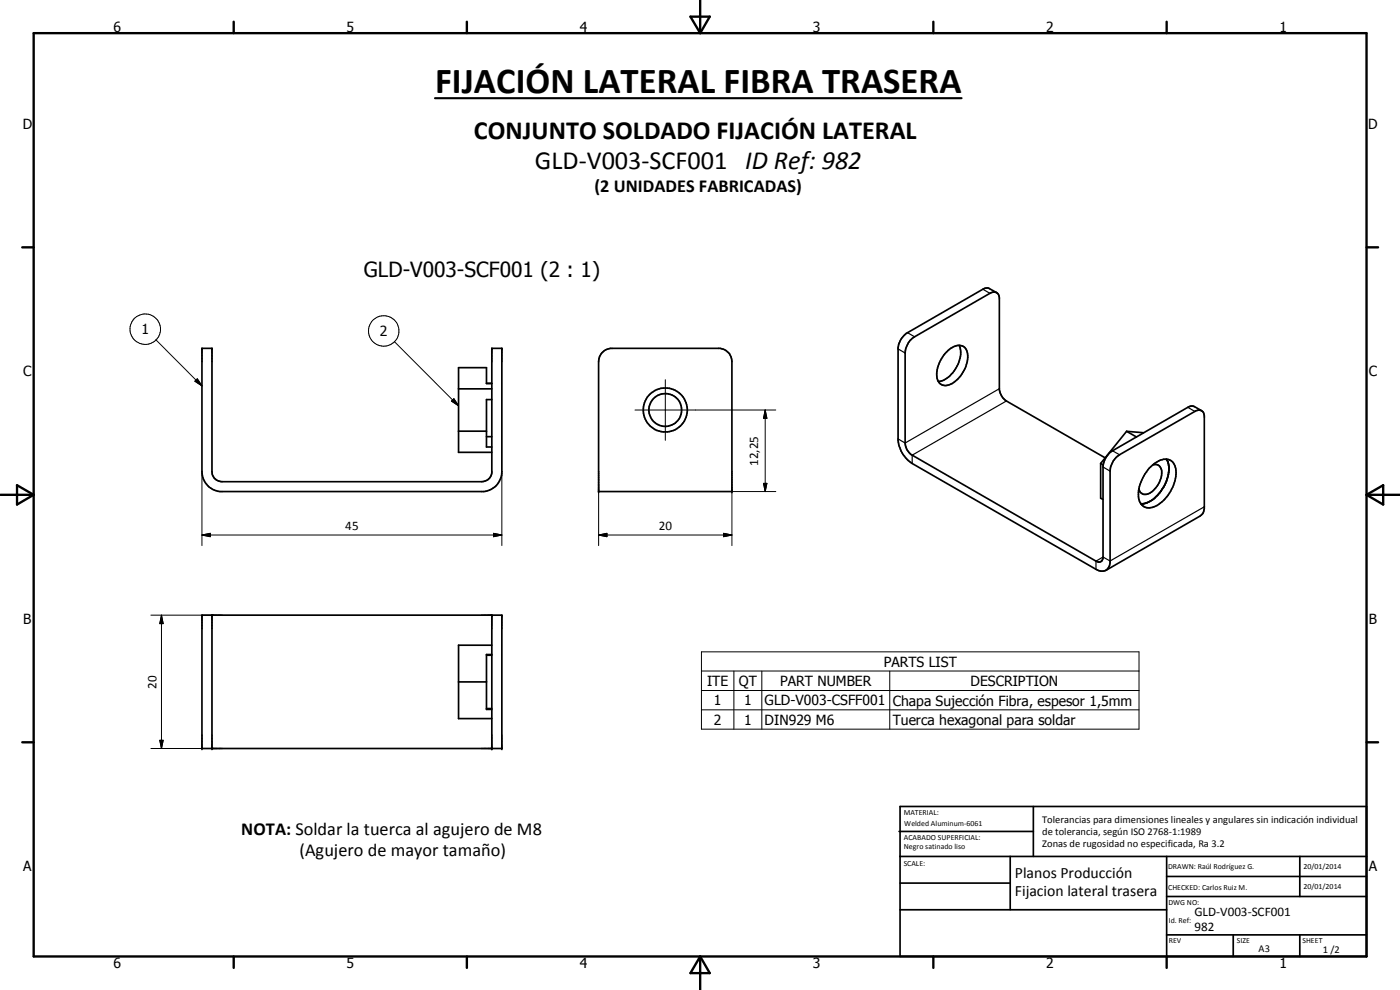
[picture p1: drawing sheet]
<svg xmlns="http://www.w3.org/2000/svg" width="420mm" height="297mm" viewBox="0 0 420 297" stroke-linecap="round" stroke-linejoin="round" font-family="sans-serif">
<g fill="none" stroke="#000" stroke-width=".51">
<path d="M299.1 87.8l-2.6-1.4-1.2 .2-22.9 13.2a6.2 6.2 0 0 0-2.9 4.5v27.9a9.8 9.8 0 0 0 4.3 6.9l55.1 31.7a3.1 3.1 0 0 0 3 .3M60.6 104.5h3v37a3 3 0 0 0 3 3h78a3 3 0 0 0 3-2.6v-37.4h3v37a6 6 0 0 1-5.4 6h-79.2a6.1 6.1 0 0 1-5.4-6zM137.6 116.7h10M146 115h1.6M147.6 115.1h-1.6v-4.8h-8.4v25.4h10M147.6 119.9h-1.6v14.2h1.6M180.7 105.8l1.1-.9 1.4-.4h32.9a4 4 0 0 1 3.6 4v39h-40v-39l.2-1.4zM284.5 105.2a4 4 0 0 1 4.8-1.1 5.7 5.7 0 0 1 .3 6.5 7.9 7.9 0 0 1-6 5.1 2.98 2.98 0 0 1-2.5-3.6 10.5 10.5 0 0 1 3.4-6.9zM287.9 103.6a8.4 8.4 0 0 1-2.4 8.7 6.1 6.1 0 0 1-3.9 2.2M137.6 129.4h8.4M146 131h1.6M330.3 139.1l.8 .4"/>
<path d="M330.3 139.1v10.4l.7 .4M335 137.2l1-.8 22.6-13a1.7 1.7 0 0 1 1.8-.2 1.7 1.7 0 0 1 1 1.5v27.8a2.78 2.78 0 0 1-1.2 2.3l-28.3 16.3 .9-1 .4-1.3v-27.4a6.6 6.6 0 0 1 1.8-4.2zM338.1 129.4l3 1.7M338.1 129.4l-7.8 9.7M338.1 129.4l5.1 .4M346 139.5a2.08 2.08 0 0 1 2.2 .5 2.08 2.08 0 0 1 .4 2.2 7.2 7.2 0 0 1-4.7 6.1 1.93 1.93 0 0 1-2.1-1.6M350.1 137.8a9 9 0 0 1-1.3 8.9 7.9 7.9 0 0 1-6.4 4.4M360.6 123.2l-2.6-1.4-1.2 .2-22.9 13.3a6.6 6.6 0 0 0-2.9 4.4v27.7a1.29 1.29 0 0 1-.7 1.2 1.29 1.29 0 0 1-1.4-.2l-55.1-31.8a4.7 4.7 0 0 1-2.2-3.7v-27a6.3 6.3 0 0 1 2.9-4.9l22.6-13a1.7 1.7 0 0 1 1.8-.3 1.7 1.7 0 0 1 1 1.6v27.7a4.9 4.9 0 0 0 2.1 3.3l29.7 17.1M345.3 140a5.3 5.3 0 0 1 6-1.9 4.5 4.5 0 0 1 1.6 4.9 11.6 11.6 0 0 1-7 9.2 3.2 3.2 0 0 1-4.2-3.3 12.8 12.8 0 0 1 3.6-8.9zM60.6 184.6h90v40h-90zM63.6 184.6v40M146 196.6h1.6"/>
<path d="M147.6 184.6v40M147.6 196.4h-1.6v16.5h1.6M147.6 193.6h-10v22h10M137.6 204.6h8.4M146 212.6h1.6M269.8 249.5h40.3M270.1 242h140v45h-140zM270.1 257h140M303.2 257v16M310.1 242v15M350.1 257v30M390.1 257v12"/>
<path d="M270.1 265h33.1M270.1 273h80M350.1 269h60M350.1 263h60M350.1 280.5h60M370.1 280.5v6.5M390.1 280.5v6.5"/>
<circle cx="199.6" cy="123" r="6.6"/>
<circle cx="199.7" cy="123" r="4.9"/>
</g>
<g fill="#000">
<circle cx="60.6" cy="104.5" r=".25"/>
<circle cx="63.6" cy="104.5" r=".25"/>
<circle cx="147.6" cy="104.5" r=".25"/>
<circle cx="150.6" cy="104.5" r=".25"/>
<circle cx="179.7" cy="147.5" r=".25"/>
<circle cx="219.7" cy="147.5" r=".25"/>
<circle cx="147.6" cy="184.6" r=".25"/>
<circle cx="60.6" cy="224.6" r=".25"/>
<circle cx="63.6" cy="224.6" r=".25"/>
<circle cx="147.6" cy="224.6" r=".25"/>
<circle cx="150.6" cy="224.6" r=".25"/>
</g>
<path d="M272.4 99.8l2.1 1.2M295 86.8l2.1 1.2M269.5 104.7l2.1 1.2M299.9 116.6l-28.3 16.3-2.1-1.2M302 120.3l-28.2 16.3v2.5M333.9 135.3l2.1 1.1M356.5 122.2l2.1 1.2M331 140.1l2.2 1.3M361.4 152.1l-28.2 16.2-2.2-1.2-2.1 1.3v2.4" fill="none" stroke="#000" stroke-width=".35"/>
<g fill="none" stroke="#000" stroke-width=".71">
<path d="M10.1 9.9h400v277.1h-400zM70.1 6.5v3.4M140.1 6.5v3.4M207.2 5h5.8l-2.9 4.9zM210.1 0v9.9M280.1 6.5v3.4M350.1 6.5v3.4M6.7 74.2h3.4M410.1 74.2h3.5M.1 148.5h10M5.1 145.6l5 2.9-5 2.9zM410.1 148.5h10"/>
<path d="M410.1 148.5l5-2.9v5.8zM6.7 222.7h3.4M410.1 222.7h3.5M70.1 287v3.4M140.1 287v3.4M210.1 287v10M210.1 287l2.9 5h-5.8zM280.1 287v3.4M350.1 287v3.4"/>
</g>
<g fill="none" stroke="#000" stroke-width=".3">
<path d="M46.8 102l13.8 13.8M58.5 114.4l.7-.7 1.4 2.1zM59.2 113.7l1.4 2.1-2.1-1.4zM118.4 102.5l19.2 19.3M136.2 119.6l1.4 2.2-2.1-1.4zM199.7 113.9v18.2M135.5 120.4l.7-.8 1.4 2.2zM190.6 123h42.2M229.6 123l.6 2.5h-1.1zM229.6 123v24.5M60.6 141.5v22.2M150.6 141.5v22.2"/>
<path d="M179.7 141.5v22.2M229.1 145h1.1l-.6 2.5zM232.8 147.5h-13.1v16.2M60.6 160.5l2.5-.5v1zM60.6 160.5h90M148.1 160l2.5 .5-2.5 .5zM179.7 160.5l2.4-.5v1zM179.7 160.5h40M217.2 160l2.5 .5-2.5 .5zM45.3 184.6h18.3M48.5 184.6l.5 2.5h-1zM48.5 184.6v40"/>
<path d="M210.5 195.6h131.3v23.2h-131.3zM210.5 201.3h131.3M210.5 207.2h131.3M210.5 213h131.3M220.2 201.3v17.5M228.6 201.3v17.5M267 201.3v17.5M45.3 224.6h21.3M48 222.1h1l-.5 2.5z"/>
<circle cx="43.6" cy="98.8" r="4.6"/>
<circle cx="115.2" cy="99.3" r="4.6"/>
</g>
<path d="M59.2 113.7l1.4 2.1-2.1-1.4zM136.2 119.6l1.4 2.2-2.1-1.4zM229.6 123l.6 2.5h-1.1zM229.1 145h1.1l-.6 2.5zM60.6 160.5l2.5-.5v1zM148.1 160l2.5 .5-2.5 .5zM179.7 160.5l2.4-.5v1zM217.2 160l2.5 .5-2.5 .5zM48.5 184.6l.5 2.5h-1zM48 222.1h1l-.5 2.5z" fill="#000"/>
<path d="M130.5 29.5h158.1" fill="none" stroke="#000" stroke-width=".63"/>
<text font-size="11" x="130.6" y="27.9">FIJACIÓN LATERAL FIBRA TRASERA</text>
<g font-size="7.9">
<text x="142.2" y="41.6">CONJUNTO SOLDADO FIJACIÓN LATERAL</text>
<text x="160.6" y="50.6">GLD-V003-SCF001 ID Ref: 982</text>
</g>
<text font-size="6.3" x="109.2" y="83.2">GLD-V003-SCF001 (2 : 1)</text>
<g font-size="5.5">
<text x="178.5" y="57.7">(2 UNIDADES FABRICADAS)</text>
<text x="72.4" y="250.6">NOTA: Soldar la tuerca al agujero de M8</text>
<text x="89.9" y="256.8">(Agujero de mayor tamaño)</text>
</g>
<g font-size="4.7">
<text x="304.6" y="263.5">Planos Producción</text>
<text x="304.6" y="268.9">Fijacion lateral trasera</text>
</g>
<g font-size="4.2">
<text x="34" y="9.6">6</text>
<text x="104" y="9.6">5</text>
<text x="174" y="9.6">4</text>
<text x="244" y="9.6">3</text>
<text x="314" y="9.6">2</text>
<text x="384" y="9.6">1</text>
<text x="6.8" y="38.7">D</text>
<text x="410.6" y="38.7">D</text>
<text x="42.5" y="100.3">1</text>
<text x="114" y="100.9">2</text>
<text x="7" y="112.9">C</text>
<text x="410.8" y="112.9">C</text>
<text x="7" y="187.1">B</text>
<text x="410.8" y="187.1">B</text>
<text x="265.2" y="200">PARTS LIST</text>
<text x="212.2" y="205.8">ITE</text>
<text x="221.7" y="205.8">QT</text>
<text x="234.1" y="205.8">PART NUMBER</text>
<text x="291.3" y="205.8">DESCRIPTION</text>
<text x="214.2" y="211.6">1</text>
<text x="223.3" y="211.6">1</text>
<text x="229.5" y="211.6">GLD-V003-CSFF001</text>
<text x="267.9" y="211.8">Chapa Sujección Fibra, espesor 1,5mm</text>
<text x="214.2" y="217.4">2</text>
<text x="223.3" y="217.4">1</text>
<text x="229.5" y="217.4">DIN929 M6</text>
<text x="267.9" y="217.5">Tuerca hexagonal para soldar</text>
<text x="7" y="261.4">A</text>
<text x="410.8" y="261.4">A</text>
<text x="34" y="290.4">6</text>
<text x="104" y="290.4">5</text>
<text x="174" y="290.4">4</text>
<text x="244" y="290.4">3</text>
<text x="314" y="290.4">2</text>
<text x="384" y="290.4">1</text>
</g>
<g font-size="3.9">
<text x="227.6" y="139.8" transform="rotate(-90 227.6 139.8)">12,25</text>
<text x="103.6" y="159">45</text>
<text x="197.7" y="159">20</text>
<text x="46.9" y="206.6" transform="rotate(-90 46.9 206.6)">20</text>
<text x="358.5" y="275">GLD-V003-SCF001</text>
<text x="358.5" y="279.4">982</text>
</g>
<g font-size="3.1">
<text x="312.7" y="246.8">Tolerancias para dimensiones lineales y angulares sin indicación individual</text>
<text x="312.7" y="250.4">de tolerancia, según ISO 2768-1:1989</text>
<text x="312.7" y="254">Zonas de rugosidad no especificada, Ra 3.2</text>
<text x="377.7" y="285.6">A3</text>
<text x="397" y="285.9">1 /2</text>
</g>
<g font-size="2.4">
<text x="271.2" y="244.4">MATERIAL:</text>
<text x="271.3" y="252">ACABADO SUPERFICIAL:</text>
<text x="271.4" y="247.9">Welded Aluminum-6061</text>
<text x="271.3" y="254.6">Negro satinado liso</text>
<text x="271.2" y="259.7">SCALE:</text>
<text x="350.6" y="260.8">DRAWN: Raúl Rodríguez G.</text>
<text x="391.2" y="260.6">20/01/2014</text>
<text x="350.6" y="267">CHECKED: Carlos Ruiz M.</text>
<text x="391.2" y="266.7">20/01/2014</text>
<text x="350.6" y="271.4">DWG NO:</text>
<text x="350.8" y="276.9">Id. Ref:</text>
<text x="350.8" y="282.8">REV</text>
<text x="371.2" y="282.9">SIZE</text>
<text x="390.9" y="282.9">SHEET</text>
</g>
</svg>
